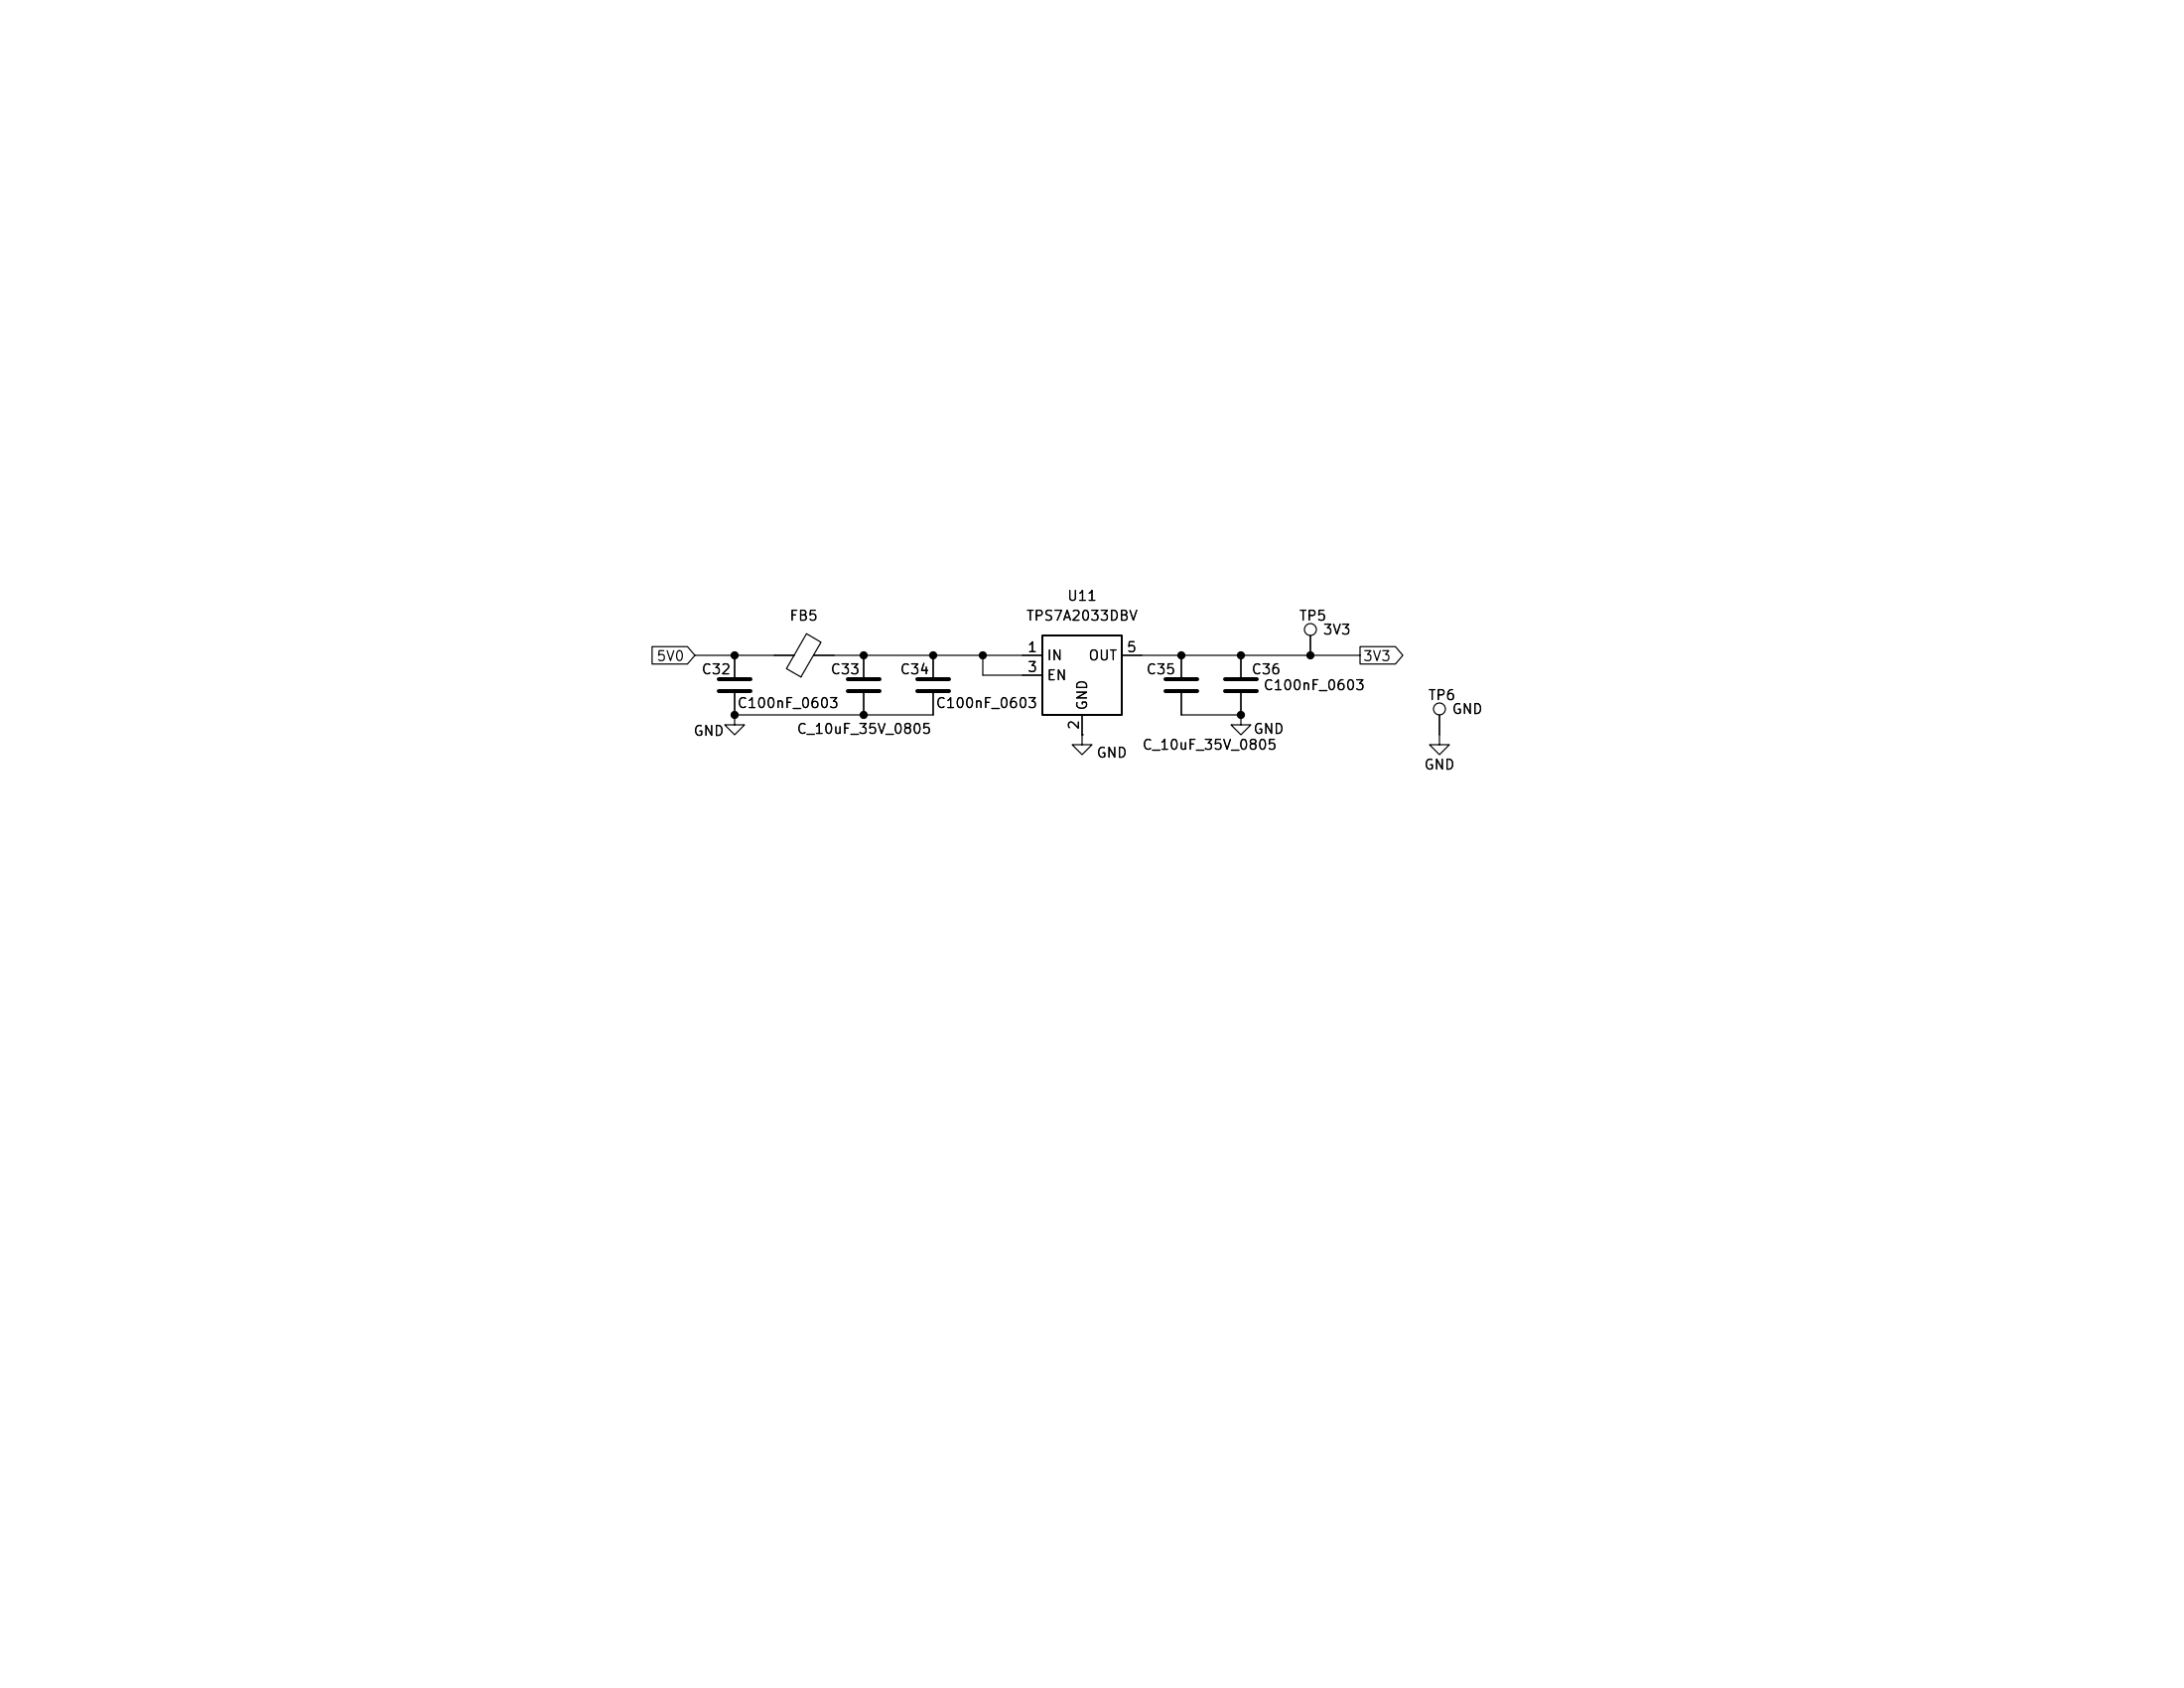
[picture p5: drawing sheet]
<svg xmlns="http://www.w3.org/2000/svg" width="279mm" height="216mm" viewBox="0 0 279 216" stroke-linecap="round" stroke-linejoin="round" font-family="sans-serif">
<g fill="none" stroke="#000" stroke-width=".15">
<path d="M83.4 82.7h4.5l1 1.1-1 1.1h-4.5zM88.9 83.8h12.7M94 91.4v1.3h1.2l-1.2 1.3-1.3-1.3h1.3M94 91.4h.1M94 83.8v2.8M94 88.6v2.8M103.2 81.1l1.8 1-2.5 4.5-1.9-1.1zM104.1 83.8h29.2M110.5 83.8v2.8M110.5 88.6v2.8M119.4 83.8v2.8M119.4 88.6v2.8h-25.4"/>
<path d="M125.7 83.8v2.6h7.6M138.4 94v1.3h1.3l-1.3 1.2-1.2-1.2h1.2M138.4 94h.1M138.4 91.4v2.6M143.5 83.8h30.5M151.1 83.8v2.8M151.1 88.6v2.8h7.6M158.7 91.4v1.3h1.3l-1.3 1.3-1.2-1.3h1.2M158.7 91.4h.1M158.7 83.8v2.8M158.7 88.6v2.8M167.6 81.3v2.5"/>
<path d="M174 82.7h4.5l1 1.1-1 1.1h-4.5zM184.1 91.4v3.9h1.3l-1.3 1.2-1.2-1.2h1.2"/>
<circle cx="167.6" cy="80.5" r=".76"/>
<circle cx="184.1" cy="90.7" r=".76"/>
</g>
<path d="M91.9 86.9h4.1M91.9 88.4h4.1M108.5 86.9h4M108.5 88.4h4M117.3 86.9h4.1M117.3 88.4h4.1M149.1 86.9h4.1M149.1 88.4h4.1M156.7 86.9h4.1M156.7 88.4h4.1" fill="none" stroke="#000" stroke-width=".51"/>
<path d="M133.3 81.3h10.2v10.1h-10.2z" fill="none" stroke="#000" stroke-width=".25"/>
<g fill="#000" stroke="#000" stroke-width=".13">
<circle cx="94" cy="83.8" r=".46"/>
<circle cx="94" cy="91.4" r=".46"/>
<circle cx="110.5" cy="83.8" r=".46"/>
<circle cx="110.5" cy="91.4" r=".46"/>
<circle cx="119.4" cy="83.8" r=".46"/>
<circle cx="125.7" cy="83.8" r=".46"/>
<circle cx="151.1" cy="83.8" r=".46"/>
<circle cx="158.7" cy="91.4" r=".46"/>
<circle cx="158.7" cy="83.8" r=".46"/>
<circle cx="167.6" cy="83.8" r=".46"/>
</g>
<g font-size="1.3">
<text x="136.4" y="77.2">U11</text>
<text x="100.9" y="79.7">FB5</text>
<text x="131.2" y="79.7">TPS7A2033DBV</text>
<text x="131.3" y="83.7">1</text>
<text x="144" y="83.7">5</text>
<text x="166.1" y="79.7">TP5</text>
<text x="169.1" y="81.5">3V3</text>
<text x="83.9" y="84.9">5V0</text>
<text x="89.6" y="86.6">C32</text>
<text x="106.2" y="86.6">C33</text>
<text x="115" y="86.6">C34</text>
<text x="131.3" y="86.3">3</text>
<text x="133.8" y="84.8">IN</text>
<text x="133.8" y="87.3">EN</text>
<text x="139.1" y="84.8">OUT</text>
<text x="146.5" y="86.6">C35</text>
<text x="160" y="86.6">C36</text>
<text x="161.5" y="88.6">C100nF_0603</text>
<text x="174.3" y="84.9">3V3</text>
<text x="182.6" y="89.9">TP6</text>
<text x="88.6" y="94.4">GND</text>
<text x="94.2" y="90.9">C100nF_0603</text>
<text x="101.8" y="94.2">C_10uF_35V_0805</text>
<text x="119.6" y="90.9">C100nF_0603</text>
<text x="138.3" y="93.4" transform="rotate(-90 138.3 93.4)">2</text>
<text x="139.4" y="91" transform="rotate(-90 139.4 91)">GND</text>
<text x="160.2" y="94.2">GND</text>
<text x="185.7" y="91.6">GND</text>
<text x="140.2" y="97.2">GND</text>
<text x="146" y="96.2">C_10uF_35V_0805</text>
<text x="182.1" y="98.8">GND</text>
</g>
</svg>
